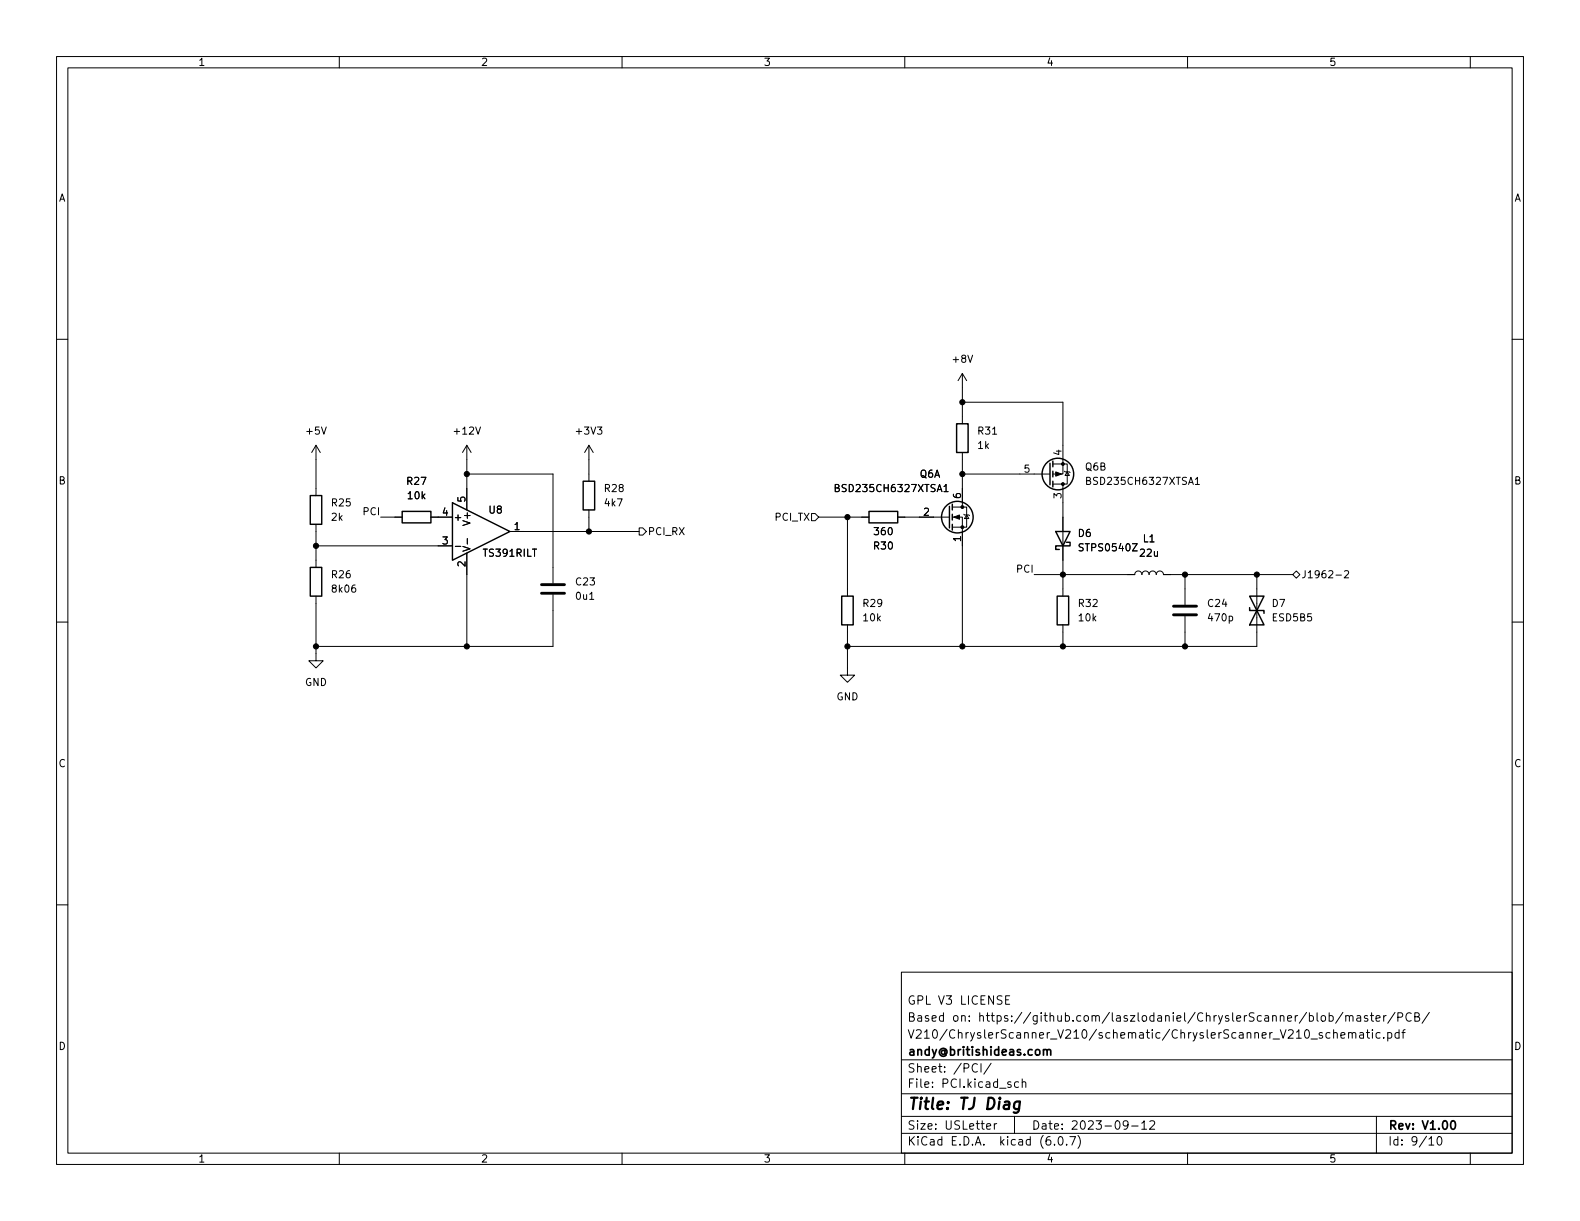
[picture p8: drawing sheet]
<svg xmlns="http://www.w3.org/2000/svg" width="279mm" height="216mm" viewBox="0 0 279 216" stroke-linecap="round" stroke-linejoin="round" font-family="sans-serif">
<g fill="none" stroke="#000" stroke-width=".18">
<path d="M10 10h259.4v195.9h-259.4zM12 12h255.4v191.9h-255.4zM60 10v2M110 10v2M160 10v2M210 10v2M260 10v2M10 60h2M267.4 60h2M55.9 78.7v8.9M55.9 78.7l-.8 1.3M55.9 78.7l.7 1.3"/>
<path d="M82.5 78.7v11.5M82.5 78.7l-.7 1.3M82.5 78.7l.8 1.3M104.1 78.7l-.7 1.3M104.1 78.7v6.4M104.1 78.7l.8 1.3M170.2 71.1h17.8v12.7h-1.8M170.2 66v8.9M170.2 66l-.8 1.3M170.2 66l.7 1.3M55.9 96.5h24.1M55.9 92.7v7.6"/>
<path d="M67.3 91.4h3.8M76.2 91.4h3.8M80.5 96.6h1M82.5 83.8h15.3v19.3M82.5 97.8v16.5M82.6 95.2v1M90.2 94h22.8M104.1 90.2v3.8M113 93.3h.7l.6 .7-.6 .6h-.7zM143.5 90.8h.6l.7 .6-.7 .7h-.6zM144.8 91.4h8.9M147.7 86.3l.5-.1 .2-.2-.1-.2-.6-.1v1.2h.5l.2-.1v-.3l-.3-.2"/>
<path d="M149.9 91.4v14M158.7 91.4h9.2M166.9 86l.4-.3v1.2M166.9 86.9h.8M168.4 91.4h1.8v22.9M168.4 89.7h2.5v3.5h-2.5M170.2 83.8h15.5M170.2 80v9.7M170.4 90.9l.2 .2h.7l.1 .1M170.9 91.1l.4 .6h-.7zM186.2 82h2.5v3.6h-2.5M188 85.6v19.8"/>
<path d="M188.2 83.3l.1 .1h.8l.1 .2M188.7 83.4l.4 .7h-.8zM192.2 85l.5-.1 .1-.1v-.3l-.6-.1v1.3h.4l.2-.2 .1-.3-.3-.2M211.4 84.8l.3-.4v1.3M211.4 85.7h.7M10 110h2M55.9 105.4v11.4h1.2l-1.2 1.3-1.3-1.3h1.3M97.8 105.2v9.1h-41.9M149.9 110.5v8.9h1.2l-1.2 1.3-1.3-1.3h1.3M182.9 101.6h17.8a.64 .64 0 0 1 .6-.6 .64 .64 0 0 1 .6 .6 .64 .64 0 0 1 .7-.6 .64 .64 0 0 1 .6 .6 .64 .64 0 0 1 .6-.6 .64 .64 0 0 1 .7 .6 .64 .64 0 0 1 .6-.6 .64 .64 0 0 1 .6 .6h22.9M188 110.5v3.8M209.5 101.6v5.3"/>
<path d="M209.5 109v5.3M222.2 101.6v12.7h-72.3M228.6 101.6l.6-.6 .7 .6-.7 .6zM236.2 101.7h1M237.8 101l.4-.1 .3 .4-.8 .9h.8M267.4 110h2M10 160h2M267.4 160h2M159.4 171.9h108v32h-108zM177.8 176.8h.5M178.5 176.1h-.7v1.5h.7M231.5 179.6h.5l.3 .3v.4l-.2 .2h-.6"/>
<path d="M232.9 179.1v1.3l.2 .2M233.8 179.6h.3l.3 .3v.4l-.3 .3-.3-.1-.2-.2v-.4zM235 179.6h.5l.3 .3v.4l-.2 .2h-.6M235 179.1v1.5M237.5 179l-1.3 1.9M238 179.7l.2-.1h.3l.1 1M238 179.6v1M238.6 179.8l.2-.2h.4l.1 1M240 179.6h.5l.1 1M240.6 179.9l-.5 .1a.29 .29 0 0 0-.2 .3 .29 .29 0 0 0 .2 .3l.5-.1M241.8 179.6h-.3l-.2 .2v.2l.5 .2v.3h-.5M242.3 179.6h.6"/>
<path d="M242.5 179.1v1.3l.4 .2M244.7 179.6v1M245.1 179.6h-.3l-.1 .3M246.7 179l-1.3 1.9M247.2 179.9l.7-.1 .1-.2v-.4l-.2-.1h-.6v1.5M249.5 179.2a.6 .6 0 0 0-.7 0 .6 .6 0 0 0-.2 .7 .56 .56 0 0 0 .3 .6 .56 .56 0 0 0 .6-.1M250.2 179.8l.6-.1 .2-.2-.2-.3-.6-.1v1.5h.6l.2-.3a.39 .39 0 0 0-.3-.5M252.8 179l-1.3 1.9M159.4 197.4h108M159.4 193.4h108M159.4 187.4h108M172.8 188.2a.6 .6 0 0 0-.7 0 .6 .6 0 0 0-.2 .7 .56 .56 0 0 0 .3 .6 .56 .56 0 0 0 .6-.1"/>
<path d="M173.5 188.1v1.5M174.5 199.2l.7-.2-.1-.3h-.4l-.2 .2v.7h.6M175.3 188l-1.3 1.9M175.8 198.7v1M176.3 198.7h-.3l-.2 .3M179.4 197.4v3M180.1 191.4l-.4-.1-.3 .3v.4l.1 .2h.6M180.8 191.4l.2-.1 .3 .1 .1 .9M180.8 190.8v1.5M199.5 198.8l-.3 .3h-.3l-.3-.3 .2-.6h.4l.2 .1a.99 .99 0 0 1-.4 1.4h-.2M200.1 199.1h1.2M201.9 198.6l.4-.4v1.5"/>
<path d="M201.9 199.7h.9M203.3 198.3l.6-.1 .2 .1 .1 .3-.9 1.1h.9M235.2 182.6h-.4l-.3 .3v.4l.1 .2h.6M235.8 182.7l.2-.1h.4l.1 1M235.8 182.1v1.5M237.1 183.1l.7-.2v-.3h-.5l-.2 .2 .1 .7h.6M238.5 182.7l.2-.1h.3l.1 1M238.5 182.6v1M239.1 182.8l.2-.2h.4l.1 1M240.5 182.6h.5l.1 1M241.1 182.9l-.5 .1a.29 .29 0 0 0-.2 .3 .29 .29 0 0 0 .2 .3l.5-.1M241.6 182.6h.6"/>
<path d="M241.8 182.1v1.3l.4 .2M242.7 182.1v.1M242.7 182.6v1M243.3 180.1l.7-.2v-.3h-.5l-.2 .2 .1 .7h.6M243.4 197.4v6.5M244 182.6h-.4l-.3 .3v.4l.2 .2h.5M244.7 183.4v.2M245.4 182.6h.4l.3 .3v.4l-.1 .2h-.6M245.4 182.6v1.5M247.4 182.6h-.4l-.3 .3v.4l.1 .2h.6M247.4 182.1v1.5M247.9 182.6h.6"/>
<path d="M248.5 182.1l-.4 .2v1.3M60 203.9v2M110 203.9v2M159.4 200.4h108M160 203.9v2M186.5 202.3v.2M187.3 201h.2a.81 .81 0 0 1 .6 .6 .81 .81 0 0 1-.3 .8l-.2 .1a.81 .81 0 0 1-.6-.6 .81 .81 0 0 1 .3-.9zM188.6 202.3v.2M189.2 201h1l-.7 1.5M190.6 200.8a1.72 1.72 0 0 1 0 2.2M210 203.9v2M252.7 201.4l.4-.4v1.5"/>
<path d="M252.7 202.5h.8M254.3 201h.2a.81 .81 0 0 1 .6 .6 .81 .81 0 0 1-.3 .8l-.2 .1a.81 .81 0 0 1-.6-.6 .81 .81 0 0 1 .3-.9zM260 203.9v2"/>
</g>
<path d="M184.5 185.7l.2-.1 .4 .1 .1 .9M185.2 185.8l.2-.2 .3 .1 .1 .9M256.7 198.2h.2a.81 .81 0 0 1 .6 .6 .81 .81 0 0 1-.3 .8l-.2 .1a.82 .82 0 0 1-.6-.6 .82 .82 0 0 1 .3-.9z" fill="none" stroke="#000" stroke-width=".3"/>
<path d="M180.4 194.9a.66 .66 0 0 0-1 .3l-.1 .5 .1 .3 .2 .1 .6-.1M180.4 194.8l-.2 1.6a.6 .6 0 0 1-.9 .3" fill="none" stroke="#000" stroke-width=".4"/>
<g fill="none" stroke="#000" stroke-width=".25">
<path d="M169.2 74.9h2v5.1h-2zM54.9 87.6h2v5.1h-2zM71.1 90.4h5.1v2.1h-5.1zM80 88.9l10.2 5.1-10.2 5.1zM103.1 85.1h2.1v5.1h-2.1zM153.7 90.4h5v2.1h-5zM167.9 89.5v3.8M168.4 89.2v1M168.4 90.9v1M168.4 92.7v1M185.7 81.9v3.8M186.2 81.5v1.1"/>
<path d="M186.2 83.3v1M186.2 85.1v1M186.7 94h2.5l-1.2 2.5zM188.6 95.9h.6v.6h-2.5v.7h.6M54.9 100.3h2v5.1h-2zM148.8 105.4h2.1v5.1h-2.1zM186.9 105.4h2.1v5.1h-2.1zM221 107.4v.6h2.5v.5M221 105.4h2.5l-2.5 5.1h2.5z"/>
<circle cx="169.3" cy="91.4" r="2.79"/>
<circle cx="187.1" cy="83.8" r="2.79"/>
</g>
<g fill="#000" stroke="#000" stroke-width=".18">
<path d="M168.7 91.4l1-.3v.7zM186.7 83.4l1 .4-1 .4z"/>
<circle cx="170.2" cy="71.1" r=".46"/>
<circle cx="55.9" cy="96.5" r=".46"/>
<circle cx="82.5" cy="83.8" r=".46"/>
<circle cx="104.1" cy="94" r=".46"/>
<circle cx="149.9" cy="91.4" r=".46"/>
<circle cx="170.2" cy="83.8" r=".46"/>
<circle cx="170.2" cy="93.2" r=".25"/>
<circle cx="170.2" cy="89.7" r=".25"/>
<circle cx="188" cy="82" r=".25"/>
<circle cx="188" cy="85.6" r=".25"/>
<circle cx="55.9" cy="114.3" r=".46"/>
<circle cx="82.5" cy="114.3" r=".46"/>
<circle cx="149.9" cy="114.3" r=".46"/>
<circle cx="170.2" cy="114.3" r=".46"/>
<circle cx="188" cy="114.3" r=".46"/>
<circle cx="188" cy="101.6" r=".46"/>
<circle cx="209.5" cy="101.6" r=".46"/>
<circle cx="209.5" cy="114.3" r=".46"/>
<circle cx="222.2" cy="101.6" r=".46"/>
</g>
<path d="M95.8 104.9h4M95.8 103.4h4M207.5 108.7h4.1M207.5 107.2h4.1" fill="none" stroke="#000" stroke-width=".51"/>
<text font-size="2.8" x="160.4" y="196.2">Title: TJ Diag</text>
<g font-size="2.1">
<text x="160.4" y="177.6">GPL V3 LICENSE</text>
<text x="160.4" y="183.6">V210/ChryslerScanner_V210/schematic/ChryslerScanner_V210_schematic.pdf</text>
<text x="160.4" y="180.6">Based on: https://github.com/laszlodaniel/ChryslerScanner/blob/master/PCB/</text>
<text x="160.4" y="189.7">Sheet: /PCI/</text>
<text x="160.4" y="186.7">andy@britishideas.com</text>
<text x="160.4" y="192.4">File: PCI.kicad_sch</text>
<text x="160.4" y="202.5">KiCad E.D.A. kicad (6.0.7)</text>
<text x="160.4" y="199.7">Size: USLetter</text>
<text x="182.4" y="199.7">Date: 2023-09-12</text>
<text x="245.4" y="199.7">Rev: V1.00</text>
<text x="245.4" y="202.5">Id: 9/10</text>
</g>
<g font-size="1.8">
<text x="35" y="11.6">1</text>
<text x="85" y="11.6">2</text>
<text x="135" y="11.6">3</text>
<text x="185" y="11.6">4</text>
<text x="235" y="11.6">5</text>
<text x="10.3" y="35.6">A</text>
<text x="267.7" y="35.6">A</text>
<text x="168.6" y="64.1">+8V</text>
<text x="54.3" y="76.8">+5V</text>
<text x="80.5" y="76.8">+12V</text>
<text x="102.1" y="76.8">+3V3</text>
<text x="173" y="76.8">R31</text>
<text x="172.9" y="79.4">1k</text>
<text x="181.1" y="83.6">5</text>
<text x="187.7" y="80.5" transform="rotate(-90 187.7 80.5)">4</text>
<text x="191.9" y="83.2">Q6B</text>
<text x="10.3" y="85.7">B</text>
<text x="58.7" y="89.5">R25</text>
<text x="72" y="85.7">R27</text>
<text x="72.2" y="88.3">10k</text>
<text x="82.3" y="88.8" transform="rotate(-90 82.3 88.8)">5</text>
<text x="107" y="87">R28</text>
<text x="107" y="89.5">4k7</text>
<text x="148.2" y="87">BSD235CH6327XTSA1</text>
<text x="162.6" y="84.5">Q6A</text>
<text x="169.9" y="88.1" transform="rotate(-90 169.9 88.1)">6</text>
<text x="187.7" y="88.1" transform="rotate(-90 187.7 88.1)">3</text>
<text x="192.7" y="85.7">BSD235CH6327XTSA1</text>
<text x="267.7" y="85.7">B</text>
<text x="58.6" y="92.1">2k</text>
<text x="64.4" y="91.1">PCI</text>
<text x="78.2" y="91.2">4</text>
<text x="80.1" y="92.1">+</text>
<text x="83.2" y="92.5" transform="rotate(-90 83.2 92.5)">V+</text>
<text x="86.5" y="90.8">U8</text>
<text x="90.9" y="93.7">1</text>
<text x="114.5" y="94.6">PCI_RX</text>
<text x="137.1" y="92.1">PCI_TX</text>
<text x="154.7" y="94.6">360</text>
<text x="163.3" y="91.2">2</text>
<text x="169.9" y="95.7" transform="rotate(-90 169.9 95.7)">1</text>
<text x="190.7" y="94.9">D6</text>
<text x="202.2" y="95.9">L1</text>
<text x="78.2" y="96.3">3</text>
<text x="82.3" y="100.2" transform="rotate(-90 82.3 100.2)">2</text>
<text x="83.2" y="97.7" transform="rotate(-90 83.2 97.7)">V-</text>
<text x="85.6" y="98.4">TS391RILT</text>
<text x="154.6" y="97.2">R30</text>
<text x="179.9" y="101.3">PCI</text>
<text x="191.1" y="97.5">STPS0540Z</text>
<text x="201.7" y="98.4">22u</text>
<text x="58.7" y="102.2">R26</text>
<text x="58.9" y="104.8">8k06</text>
<text x="101.9" y="103.5">C23</text>
<text x="101.9" y="106">0u1</text>
<text x="152.7" y="107.3">R29</text>
<text x="190.8" y="107.3">R32</text>
<text x="213.7" y="107.3">C24</text>
<text x="225" y="107.3">D7</text>
<text x="230.1" y="102.2">J1962-2</text>
<text x="152.7" y="109.9">10k</text>
<text x="190.8" y="109.9">10k</text>
<text x="213.8" y="109.9">470p</text>
<text x="225.1" y="109.9">ESD5B5</text>
<text x="53.9" y="121.3">GND</text>
<text x="147.9" y="123.8">GND</text>
<text x="10.3" y="135.6">C</text>
<text x="267.7" y="135.6">C</text>
<text x="10.3" y="185.7">D</text>
<text x="267.7" y="185.7">D</text>
<text x="35" y="205.6">1</text>
<text x="85" y="205.6">2</text>
<text x="135" y="205.6">3</text>
<text x="185" y="205.6">4</text>
<text x="235" y="205.6">5</text>
</g>
</svg>
